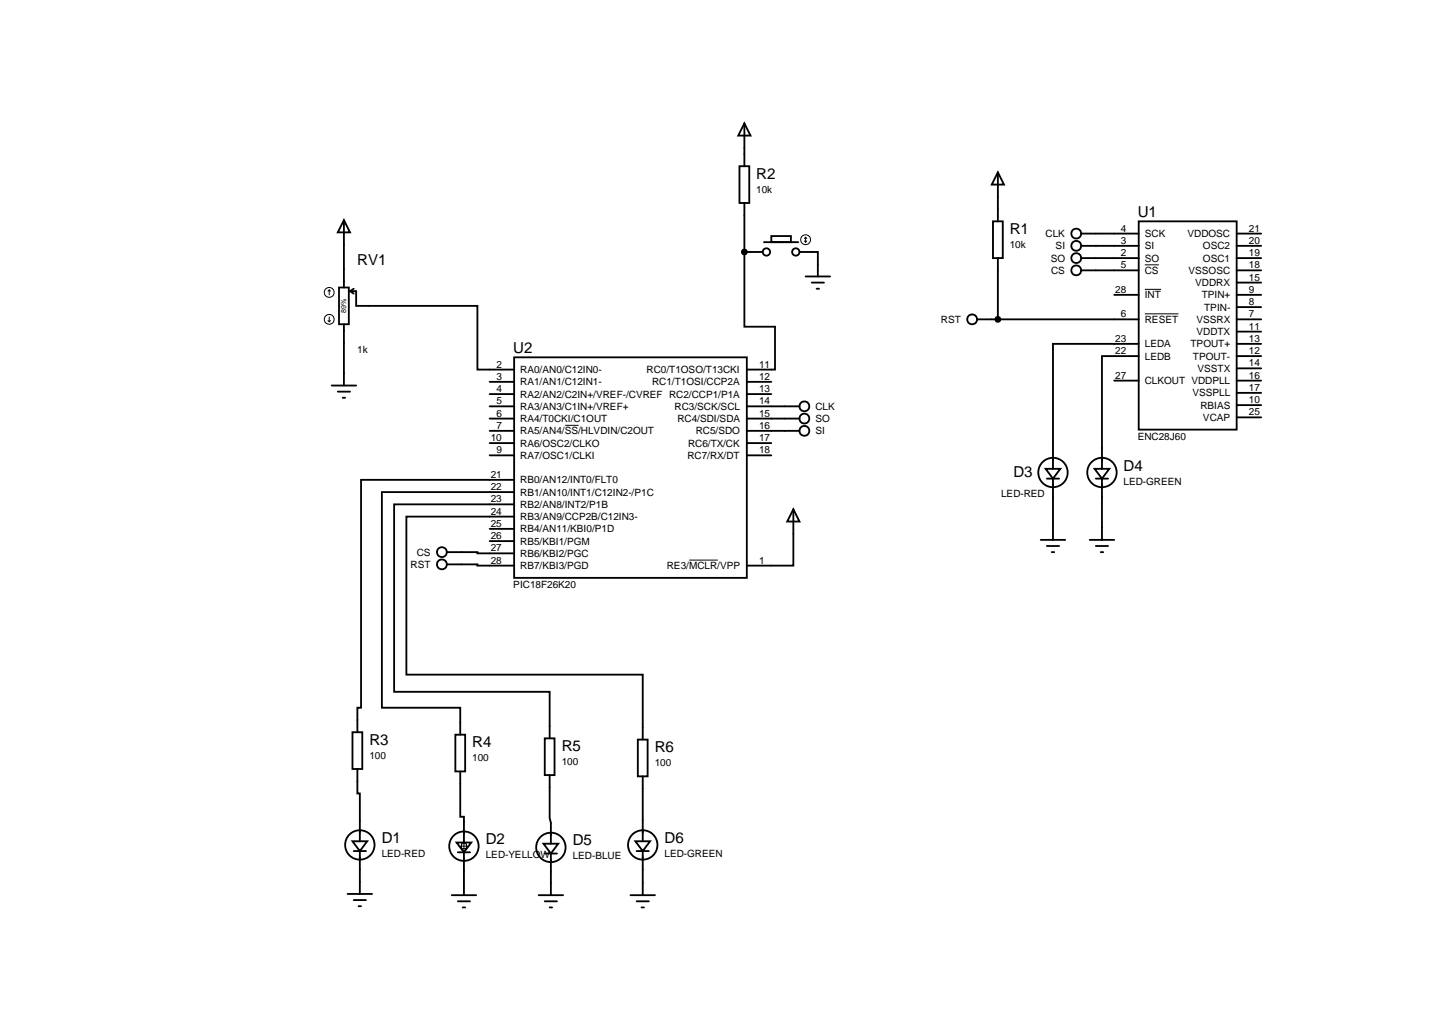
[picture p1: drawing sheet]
<svg xmlns="http://www.w3.org/2000/svg" width="297mm" height="210mm" viewBox="0 0 297 210" stroke-linecap="round" stroke-linejoin="round" font-family="sans-serif">
<g fill="none" stroke="#000" stroke-width=".38">
<path d="M153.4 34.5h2v7.6h-2zM154.4 25.6l1.3 2.5h-2.6zM154.4 25.6v8.9M207 35.7l1.2 2.6h-2.5zM207 35.7v10.2M70.3 59.6h2v7.6h-2zM71.3 45.6l1.3 2.6h-2.5zM71.3 45.6v14M73.4 59.9l-.8 .5M154.4 52.2v15.5h6.3v8.9h-5.8M154.4 42.1v10.1M154.4 52.2h3.8"/>
<path d="M158.5 50.2h7.1M160 48.9h4v1.3h-4zM165.8 52.2h3.8v5.1M167.1 57.3h5.1M168.4 58.6h2.5M169.4 59.9h.5M206 45.9h2v7.6h-2zM207 53.5v12.7M224.2 56h12M224.2 51h12M224.2 48.4h12M224.2 53.5h12"/>
<path d="M236.2 45.9h20.3v43.2h-20.3zM256.5 56h5.1M256.5 51h5.1M256.5 48.4h5.1M256.5 53.5h5.1M256.5 58.6h5.1M68.8 79.9h5.1M71.3 67.2v12.7M72.6 60.4h1.3v3h25.1v13.2h7.6M72.6 60.4l.8 .5M101.6 79.2h5M106.6 74.1h48.3v45.7h-48.3z"/>
<path d="M154.9 79.2h5.1M202.6 66.2h33.6M231.1 61.1h5.1M231.1 78.9h5.1M236.2 71.3h-17.8v25.9M236.2 73.8h-7.6v23.4M256.5 66.2h5.1M256.5 61.1h5.1M256.5 73.8h5.1M256.5 71.3h5.1M256.5 78.9h5.1M256.5 63.7h5.1"/>
<path d="M256.5 76.4h5.1M256.5 68.7h5.1M70.1 81.2h2.5M71.1 82.5h.5M101.6 86.8h5M101.6 89.3h5M101.6 84.2h5M101.6 91.9h5M101.6 94.4h5M101.6 81.7h5M106.6 99.5h-31.7v47.2h-.8v5.1M154.9 86.8h10.9"/>
<path d="M154.9 89.3h10.9M154.9 84.2h10.9M154.9 91.9h5.1M154.9 94.4h5.1M154.9 81.7h5.1M216.9 97.2h3l-1.5 2zM217.1 99.2h2.6M218.4 99.2v12.7M227 97.2h3.1l-1.5 2zM227.3 99.2h2.5M228.6 99.2v12.7M256.5 86.5h5.1"/>
<path d="M256.5 84h5.1M256.5 81.4h5.1M92.7 114.5h6.3v.2h7.6M92.7 117h6.3v.3h7.6M101.6 109.6h5M101.6 112.2h5M106.6 102h-27.4v44.7h16.3v5.6M106.6 104.6h-24.9v38.8h32.3v9.7M106.6 107.1h-22.3v32.8h49v13.4M164.5 105.6l1.3 2.5h-2.5zM164.5 105.6v11.7h-9.6M215.9 111.9h5"/>
<path d="M217.1 113.2h2.6M218.1 114.5h.6M226 111.9h5.1M227.3 113.2h2.5M228.3 114.5h.5M73.1 151.8h2v7.6h-2zM74.1 159.4v5.1h.5v9.9M94.4 152.3h2.1v7.6h-2.1zM95.5 159.9v9.4h.7v5.4M113 153.1h2v7.6h-2zM132.3 153.3h2v7.7h-2zM73.1 174.4h3.1l-1.6 2z"/>
<path d="M73.4 176.4h2.5M74.6 176.4v8.9M94.7 174.7h3l-1.5 2zM95 176.7h2.5M96.2 176.7v8.9M112.7 174.9h3.1l-1.5 2.1zM113 177h2.5M114 160.7v8.9l.3 1v4.3M114.3 177v8.6M131.8 174.4h3l-1.5 2zM132 176.4h2.6M133.3 161v13.4"/>
<path d="M133.3 176.4v9.2M72.1 185.3h5.1M73.4 186.6h2.5M74.4 187.9h.5M93.7 185.6h5.1M95 186.9h2.5M96 188.1h.5M111.7 185.6h5.1M113 186.9h2.5M114 188.1h.5M130.8 185.6h5M132 186.9h2.6"/>
<path d="M133.1 188.1h.5"/>
<circle cx="159" cy="52.2" r=".76"/>
<circle cx="165.1" cy="52.2" r=".76"/>
<circle cx="223.2" cy="56.1" r="1.02"/>
<circle cx="223.2" cy="51" r="1.02"/>
<circle cx="223.2" cy="48.4" r="1.02"/>
<circle cx="223.2" cy="53.5" r="1.02"/>
<circle cx="201.6" cy="66.2" r="1.02"/>
<circle cx="166.8" cy="86.8" r="1.02"/>
<circle cx="166.8" cy="89.3" r="1.02"/>
<circle cx="166.8" cy="84.2" r="1.02"/>
<circle cx="218.4" cy="98" r="3.1"/>
<circle cx="228.6" cy="98" r="3.1"/>
<circle cx="91.6" cy="117" r="1.02"/>
<circle cx="91.6" cy="114.5" r="1.02"/>
<circle cx="74.6" cy="175.2" r="3.1"/>
<circle cx="96.2" cy="175.4" r="3.1"/>
<circle cx="114.3" cy="175.7" r="3.1"/>
<circle cx="133.3" cy="175.2" r="3.1"/>
</g>
<g fill="none" stroke="#000" stroke-width=".21">
<path d="M166.8 50l.3 .2M167.1 49.2v1M167.1 49.2l-.3 .2M167.1 49.2l.2 .2M167.3 50l-.2 .2M237.4 54.9h3M237.4 60h3.4M68 66.5l.3 .2M68.3 60.1l-.3 .3M68.3 60.1l.2 .3M68.3 60.1v1M68.3 65.7v1"/>
<path d="M68.5 66.5l-.2 .2M237.4 65.1h7M117.2 88.2h2.8M143 116.1h5.9M95.2 175.4h2M95.7 174.9h1v1h-1zM96.2 174.4v2"/>
<circle cx="167.1" cy="49.7" r="1.02"/>
<circle cx="68.3" cy="60.6" r="1.02"/>
<circle cx="68.3" cy="66.2" r="1.02"/>
</g>
<g fill="#000" stroke="#000" stroke-width=".38">
<circle cx="154.4" cy="52.2" r=".51"/>
<circle cx="207" cy="66.2" r=".51"/>
</g>
<g font-size="3.1">
<text x="156.8" y="37.1">R2</text>
<text x="236" y="45">U1</text>
<text x="209.4" y="48.6">R1</text>
<text x="74.1" y="54.9">RV1</text>
<text x="106.5" y="73.2">U2</text>
<text x="210.2" y="98.8">D3</text>
<text x="233" y="97.6">D4</text>
<text x="76.6" y="154.4">R3</text>
<text x="98" y="154.9">R4</text>
<text x="116.5" y="155.7">R5</text>
<text x="135.8" y="156">R6</text>
<text x="79.2" y="174.8">D1</text>
<text x="100.8" y="175">D2</text>
<text x="118.8" y="175.3">D5</text>
<text x="137.8" y="174.8">D6</text>
</g>
<g font-size="2.1">
<text x="156.8" y="40">10k</text>
<text x="209.4" y="51.4">10k</text>
<text x="216.9" y="49.1">CLK</text>
<text x="218.9" y="51.7">SI</text>
<text x="232.5" y="48">4</text>
<text x="232.5" y="50.5">3</text>
<text x="232.5" y="53.1">2</text>
<text x="237.4" y="49.1">SCK</text>
<text x="237.4" y="51.7">SI</text>
<text x="246.3" y="49.1">VDDOSC</text>
<text x="249.5" y="51.7">OSC2</text>
<text x="259" y="48">21</text>
<text x="259" y="50.5">20</text>
<text x="259" y="53.1">19</text>
<text x="217.9" y="54.2">SO</text>
<text x="218" y="56.8">CS</text>
<text x="232.5" y="55.6">5</text>
<text x="237.4" y="54.2">SO</text>
<text x="237.4" y="56.8">CS</text>
<text x="246.5" y="56.8">VSSOSC</text>
<text x="247.9" y="59.3">VDDRX</text>
<text x="249.5" y="54.2">OSC1</text>
<text x="259" y="55.6">18</text>
<text x="259" y="58.2">15</text>
<text x="231.3" y="60.7">28</text>
<text x="232.5" y="65.8">6</text>
<text x="237.4" y="61.8">INT</text>
<text x="249.3" y="61.8">TPIN+</text>
<text x="249.8" y="64.4">TPIN-</text>
<text x="259" y="65.8">7</text>
<text x="259" y="63.2">8</text>
<text x="259" y="60.7">9</text>
<text x="195.2" y="66.9">RST</text>
<text x="231.3" y="70.9">23</text>
<text x="237.4" y="66.9">RESET</text>
<text x="248.2" y="66.9">VSSRX</text>
<text x="248.2" y="69.5">VDDTX</text>
<text x="259" y="70.9">13</text>
<text x="259" y="68.3">11</text>
<text x="74.1" y="73.2">1k</text>
<text x="103" y="76.2">2</text>
<text x="107.9" y="77.3">RA0/AN0/C12IN0-</text>
<text x="134.1" y="77.3">RC0/T1OSO/T13CKI</text>
<text x="157.4" y="76.2">11</text>
<text x="231.3" y="73.4">22</text>
<text x="237.4" y="74.5">LEDB</text>
<text x="237.4" y="72">LEDA</text>
<text x="246.9" y="72">TPOUT+</text>
<text x="247.4" y="74.5">TPOUT-</text>
<text x="248.4" y="77.1">VSSTX</text>
<text x="259" y="75.9">14</text>
<text x="259" y="73.4">12</text>
<text x="103" y="78.7">3</text>
<text x="103" y="81.3">4</text>
<text x="103" y="83.8">5</text>
<text x="107.9" y="79.9">RA1/AN1/C12IN1-</text>
<text x="107.9" y="82.4">RA2/AN2/C2IN+/VREF-/CVREF RC2/CCP1/P1A</text>
<text x="135.3" y="79.9">RC1/T1OSI/CCP2A</text>
<text x="157.4" y="83.8">14</text>
<text x="157.4" y="78.7">12</text>
<text x="157.4" y="81.3">13</text>
<text x="231.3" y="78.5">27</text>
<text x="237.4" y="79.6">CLKOUT VDDPLL</text>
<text x="247.3" y="82.2">VSSPLL</text>
<text x="259" y="83.6">10</text>
<text x="259" y="81">17</text>
<text x="259" y="78.5">16</text>
<text x="103" y="86.4">6</text>
<text x="103" y="88.9">7</text>
<text x="107.9" y="87.5">RA4/T0CKI/C1OUT</text>
<text x="107.9" y="85">RA3/AN3/C1IN+/VREF+</text>
<text x="139.9" y="85">RC3/SCK/SCL</text>
<text x="140.5" y="87.5">RC4/SDI/SDA</text>
<text x="157.4" y="86.4">15</text>
<text x="157.4" y="88.9">16</text>
<text x="169.1" y="87.5">SO</text>
<text x="169.1" y="85">CLK</text>
<text x="249" y="84.7">RBIAS</text>
<text x="249.5" y="87.2">VCAP</text>
<text x="259" y="86.1">25</text>
<text x="101.8" y="91.4">10</text>
<text x="103" y="94">9</text>
<text x="107.9" y="90">RA5/AN4/SS/HLVDIN/C2OUT</text>
<text x="107.9" y="92.6">RA6/OSC2/CLKO</text>
<text x="107.9" y="95.1">RA7/OSC1/CLKI</text>
<text x="142.6" y="95.1">RC7/RX/DT</text>
<text x="142.7" y="92.6">RC6/TX/CK</text>
<text x="144.3" y="90">RC5/SDO</text>
<text x="157.4" y="91.4">17</text>
<text x="157.4" y="94">18</text>
<text x="169.1" y="90">SI</text>
<text x="236" y="91.2">ENC28J60</text>
<text x="101.8" y="99.1">21</text>
<text x="101.8" y="101.6">22</text>
<text x="107.9" y="100.2">RB0/AN12/INT0/FLT0</text>
<text x="233" y="100.5">LED-GREEN</text>
<text x="101.8" y="104.1">23</text>
<text x="101.8" y="106.7">24</text>
<text x="107.9" y="102.7">RB1/AN10/INT1/C12IN2-/P1C</text>
<text x="107.9" y="105.3">RB2/AN8/INT2/P1B</text>
<text x="107.9" y="107.8">RB3/AN9/CCP2B/C12IN3-</text>
<text x="207.6" y="103">LED-RED</text>
<text x="101.8" y="109.2">25</text>
<text x="101.8" y="111.8">26</text>
<text x="107.9" y="110.4">RB4/AN11/KBI0/P1D</text>
<text x="107.9" y="112.9">RB5/KBI1/PGM</text>
<text x="85.2" y="117.7">RST</text>
<text x="86.4" y="115.2">CS</text>
<text x="101.8" y="114.3">27</text>
<text x="101.8" y="116.8">28</text>
<text x="107.9" y="115.4">RB6/KBI2/PGC</text>
<text x="107.9" y="118">RB7/KBI3/PGD</text>
<text x="138.3" y="118">RE3/MCLR/VPP</text>
<text x="157.4" y="116.8">1</text>
<text x="106.5" y="121.9">PIC18F26K20</text>
<text x="76.6" y="157.3">100</text>
<text x="98" y="157.8">100</text>
<text x="116.5" y="158.6">100</text>
<text x="135.8" y="158.8">100</text>
<text x="79.2" y="177.6">LED-RED</text>
<text x="100.8" y="177.9">LED-YELLOW</text>
<text x="118.8" y="178.1">LED-BLUE</text>
<text x="137.8" y="177.6">LED-GREEN</text>
</g>
<text font-size="1.5" x="71.8" y="64.9" transform="rotate(-90 71.8 64.9)">89%</text>
</svg>
